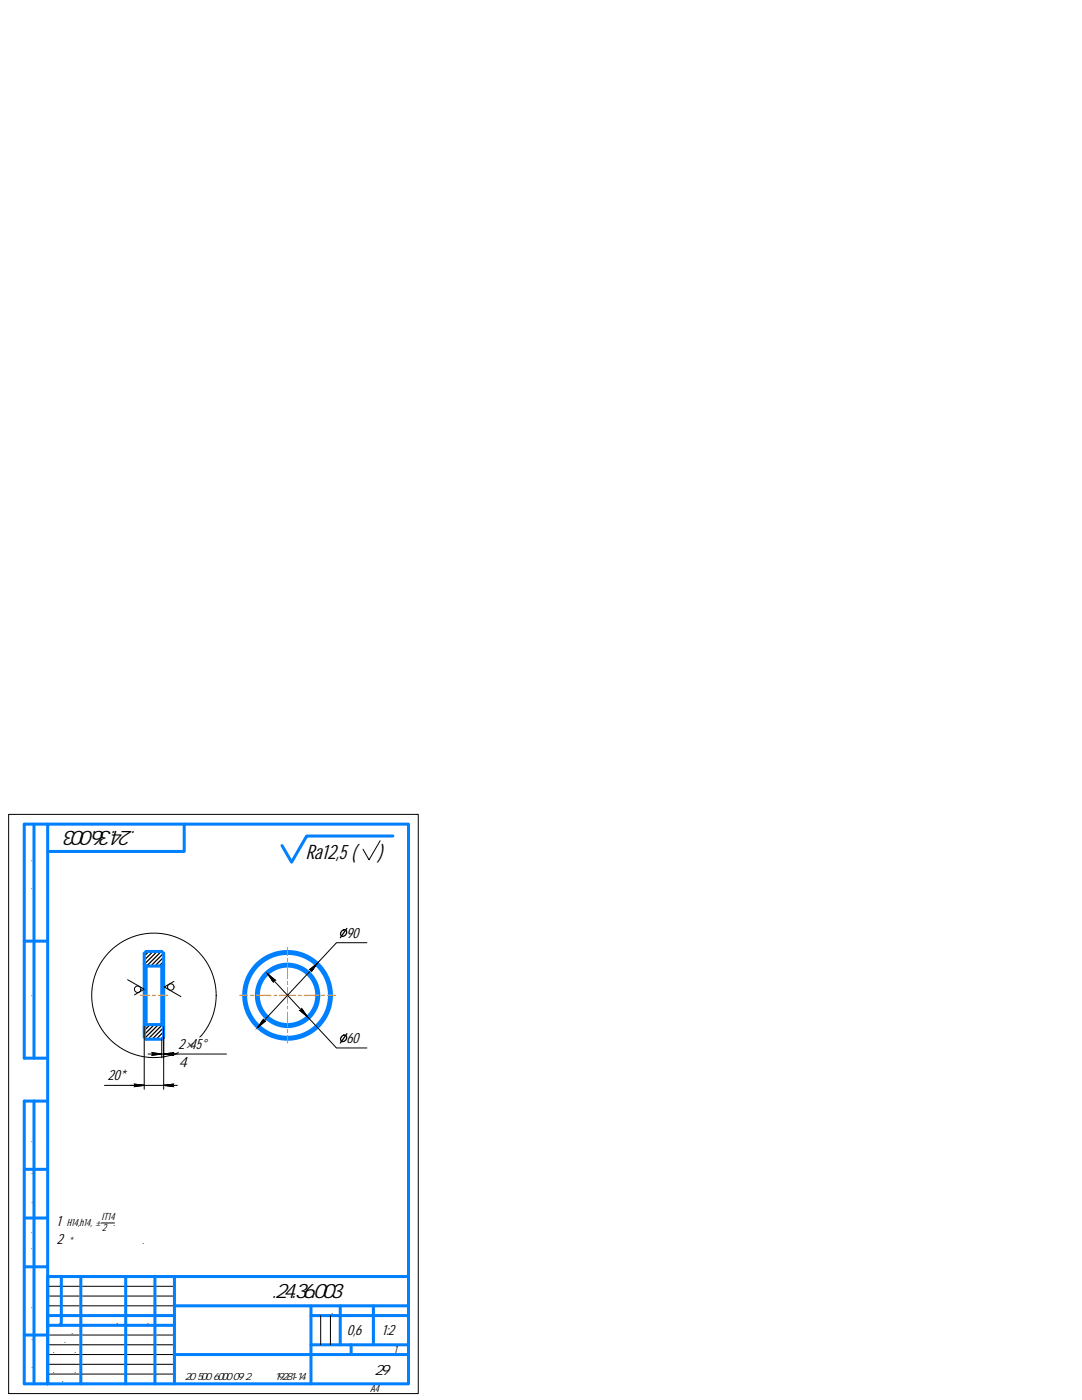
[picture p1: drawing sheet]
<svg xmlns="http://www.w3.org/2000/svg" width="216mm" height="279mm" viewBox="0 0 216 279" stroke-linecap="round" stroke-linejoin="round" font-family="sans-serif">
<g fill="none" stroke="#000" stroke-width=".25">
<path d="M29.7 189.9l-.9 .9M30.5 189.9l-1.7 1.7M31.3 189.9l-2.5 2.5M32.2 189.9l-2.9 2.9M32.6 190.2l-2.5 2.6M32.7 191l-1.8 1.8M32.7 191.9l-1 .9M68.2 185.8a.56 .56 0 0 1 .9-.1 .56 .56 0 0 1-.1 .9 .53 .53 0 0 1-.8 .2 .53 .53 0 0 1-.2-.7zM69.2 185.3l-1.3 1.8M30 204.5l-1.2 1.2M30.8 204.5l-2 2M31.6 204.5l-2.7 2.7"/>
<path d="M32.4 204.6l-2.9 2.8M32.7 205.1l-2.4 2.3M32.7 205.9l-1.5 1.5M32.7 206.7l-.7 .7M68.2 206.9a.56 .56 0 0 1 .9-.2 .56 .56 0 0 1-.1 .9 .57 .57 0 0 1-1 0zM69.2 206.3l-1.3 1.9"/>
</g>
<g fill="none" stroke="#0080ff" stroke-width=".6">
<path d="M6.8 164.5v46.7M9.5 164.5h72v111.7h-72zM9.5 164.5h-4.7v46.7h4.7M36.8 164.5v5.4h-27.3M78.4 166.8h-17.2l-3 5.3-1.9-3.3M4.8 187.8h4.7M28.8 192.4l.4 .4M29.2 189.9h3.1l.4 .4v16.7l-.4 .4h-3.1l-.4-.4v-16.7zM29.2 192.8h3.1M29.2 192.8v11.7M32.3 192.8v11.7M32.7 192.4l-.4 .4"/>
<path d="M6.8 219.7v56.5M9.5 219.7h-4.7v56.5h4.7M32.3 204.5h-3.1l-.4 .4M32.3 204.5l.4 .4M4.8 233.4h4.7M4.8 252.8h4.7M4.8 243.1h4.7M12.2 254.8v9.7M16.1 254.8v21.4M25.1 254.8v21.4M30.9 254.8v21.4M34.8 254.8v21.4"/>
<path d="M81.5 254.8h-72v21.4M4.8 266.4h4.7M9.5 262.6h25.3M9.5 264.5h25.3M34.8 270.3h46.7M34.8 260.6h46.7M62.1 262.6h19.4M62.1 260.6v15.6M62.1 268.4h19.4M67.9 260.6v7.8M70.1 268.4v1.9M74.5 260.6v7.8"/>
<circle cx="57.4" cy="198.6" r="6.2"/>
<circle cx="57.4" cy="198.6" r="8.8"/>
<circle cx="57.4" cy="198.6" r="5.8"/>
<circle cx="57.4" cy="198.6" r="8.4"/>
</g>
<g fill="none" stroke="#ff8000" stroke-width=".2">
<path d="M28 198.6h1.8M30.4 198.6h.6M31.6 198.6h1.8M47.8 198.6h1.6M50 198.6h.6M51.1 198.6h3M54.7 198.6h.5M55.8 198.6h3.1M57.4 189.1v1.6M57.4 191.3v.5M57.4 192.4v2.9M57.4 195.9v.6"/>
<path d="M57.4 197.1v3.1M59.5 198.6h.6M60.7 198.6h2.9M64.2 198.6h.6M65.4 198.6h1.5M57.4 200.8v.6M57.4 202v2.9M57.4 205.5v.5M57.4 206.6v1.6"/>
</g>
<g fill="none" stroke="#000" stroke-width=".2">
<path d="M1.7 162.5h81.8v115.6h-81.8zM75.9 167.8l-2.3 3.8-1.2-2.1M25.5 195.5l3.3 1.9-2 1.2M34.7 195.9l-1.9 1.1 3.3 1.9M53.4 194.4l1.5 1.2h-.3l-.1 .4zM53.4 194.4l13.7 14.7h6.1M61.8 193.5l1.5-1.3-1.1 1.6-.1-.3zM73.2 188.1h-6.1l-15.7 17M20.8 216.6h11.9l1.9 .3-.2-.3 .2-.2-1.9 .2h2.7M26 216.6h2.8l-2 .3 .2-.3-.2-.2 2 .2M28.8 204.9v12.5M29.5 210.4h2.8l-2 .2 .2-.2-.2-.3 2 .3h12.9"/>
<path d="M32.3 207.4v3.7M32.7 210.4l1.9 .2-.2-.2 .2-.3-1.9 .3h2.7M32.7 204.9v12.5M52.6 203.5v.3h.3l-1.5 1.3zM59.8 201.7l.4-.1v-.3l1.2 1.6zM9.5 258.7h25.3M9.5 256.7h25.3M20.2 244.1h2.6M9.5 260.6h25.3M9.5 266.4h25.3M9.5 268.4h25.3M9.5 270.3h25.3"/>
<path d="M9.5 272.3h25.3M9.5 274.2h25.3M64 262.6v5.8M65.9 262.6v5.8"/>
<circle cx="27.5" cy="197.4" r=".65"/>
<circle cx="30.7" cy="198.6" r="12.4"/>
<circle cx="34.1" cy="197" r=".65"/>
</g>
<path d="M67.9 184.9v2.8M21.6 213.4v2.8M35.8 207.1v6.4M67.9 205.9v2.9" fill="none" stroke="#fff" stroke-width=".2"/>
<g fill="#fff" stroke="#fff" stroke-width=".2">
<path d="M21.6 216.2h4.3v-2.8zM21.6 213.4h4.3l-4.3 2.8z"/>
<path d="M35.8 213.5h8.3v-6.4zM35.8 207.1h8.3l-8.3 6.4z"/>
<path d="M67.9 187.7h4.4v-2.8zM67.9 184.9h4.4l-4.4 2.8z"/>
<path d="M67.9 208.8h4.4v-2.9zM67.9 205.9h4.4l-4.4 2.9z"/>
</g>
<g fill="#000" stroke="#000" stroke-width=".2">
<path d="M53.4 194.4l1.5 1.2h-.6zM54.3 195.6h.6zM61.8 193.5h.7zM61.8 193.5l1.5-1.3-.8 1.3zM52.3 203.8h.6zM52.6 203.5v.3h-.3zM60.2 201.6l.3 .1zM60.2 201.3l.2 .3h-.2z"/>
<path d="M54.3 195.6h.3zM54.3 195.6h.3l-.1 .4z"/>
<path d="M61.8 193.5h.6zM62.1 193.5h.3l-.2 .3z"/>
<path d="M26.8 216.4l2 .2h-1.8zM27 216.6l-.2 .3 2-.3z"/>
<path d="M30.3 210.1l2 .3h-1.8zM30.5 210.4l-.2 .2 2-.2z"/>
<path d="M32.7 216.6l1.9-.2-.2 .2zM32.7 216.6l1.9 .3-.2-.3z"/>
<path d="M32.7 210.4l1.9-.3-.2 .3zM32.7 210.4l1.9 .2-.2-.2z"/>
<path d="M52.3 203.8h.6zM52.3 203.8h.6l-1.5 1.3z"/>
<path d="M59.8 201.7h.7zM59.8 201.7h.7l.9 1.2z"/>
</g>
<g font-size="4.1">
<text x="34" y="165.8" transform="rotate(-180 34 165.8)">МТСП.24.36.003</text>
<text x="61" y="171.4">Ra12,5 (</text>
<text x="75.4" y="171.4">)</text>
<text x="47.3" y="259.1">МТСП.24.36.003</text>
</g>
<g font-size="2.9">
<text x="69.1" y="187.1">90</text>
<text x="35.6" y="209.4">2×45°</text>
<text x="69.1" y="208.2">60</text>
<text x="21.5" y="215.6">20*</text>
<text x="35.6" y="212.9">4 фаски</text>
<text x="11.3" y="244.8">1</text>
<text x="11.3" y="248.3">2</text>
<text x="69.3" y="266.5">0,6</text>
<text x="76.3" y="266.5">1:2</text>
<text x="65.2" y="274.3">МехТрест29</text>
</g>
<g font-size="2.1">
<text x="6.5" y="180.7" transform="rotate(-90 6.5 180.7)">Перв. примен.</text>
<text x="6.5" y="202.8" transform="rotate(-90 6.5 202.8)">Справ. №</text>
<text x="6.5" y="231.2" transform="rotate(-90 6.5 231.2)">Подп. и дата</text>
<text x="6.5" y="242.5" transform="rotate(-90 6.5 242.5)">Инв. № дубл.</text>
<text x="13.4" y="244.8">H14,h14, ±</text>
<text x="20.4" y="243.5">IT14</text>
<text x="20.4" y="245.7">2</text>
<text x="22.6" y="244.8">.</text>
<text x="13.7" y="248.3">* Размер для справок.</text>
<text x="6.5" y="252.6" transform="rotate(-90 6.5 252.6)">Взам. инв. №</text>
<text x="63.3" y="262.3">Лит.</text>
<text x="68.8" y="262.3">Масса</text>
<text x="74.6" y="262.3">Масштаб</text>
<text x="6.5" y="264.3" transform="rotate(-90 6.5 264.3)">Подп. и дата</text>
<text x="9.6" y="266.2">Разраб.</text>
<text x="9.6" y="268.1">Пров.</text>
<text x="9.7" y="264.2">Изм.</text>
<text x="12.4" y="264.2">Лист</text>
<text x="16.2" y="266.2">Иванов</text>
<text x="17.5" y="264.2">№ докум.</text>
<text x="26.2" y="264.2">Подп.</text>
<text x="31.1" y="264.2">Дата</text>
<text x="6.5" y="275.6" transform="rotate(-90 6.5 275.6)">Инв. № подл.</text>
<text x="9.6" y="270.1">Т.контр.</text>
<text x="9.6" y="273.9">Н.контр.</text>
<text x="9.6" y="275.9">Утв.</text>
<text x="36.9" y="275.4">20х500х6000 09Г2С ГОСТ 19281-14</text>
<text x="62.5" y="270.1">Лист</text>
<text x="70.7" y="270.1">Листов</text>
<text x="78.7" y="270">1</text>
<text x="38.8" y="277.8">Копировал</text>
<text x="66" y="277.8">Формат</text>
<text x="73.8" y="277.8">A4</text>
</g>
</svg>
